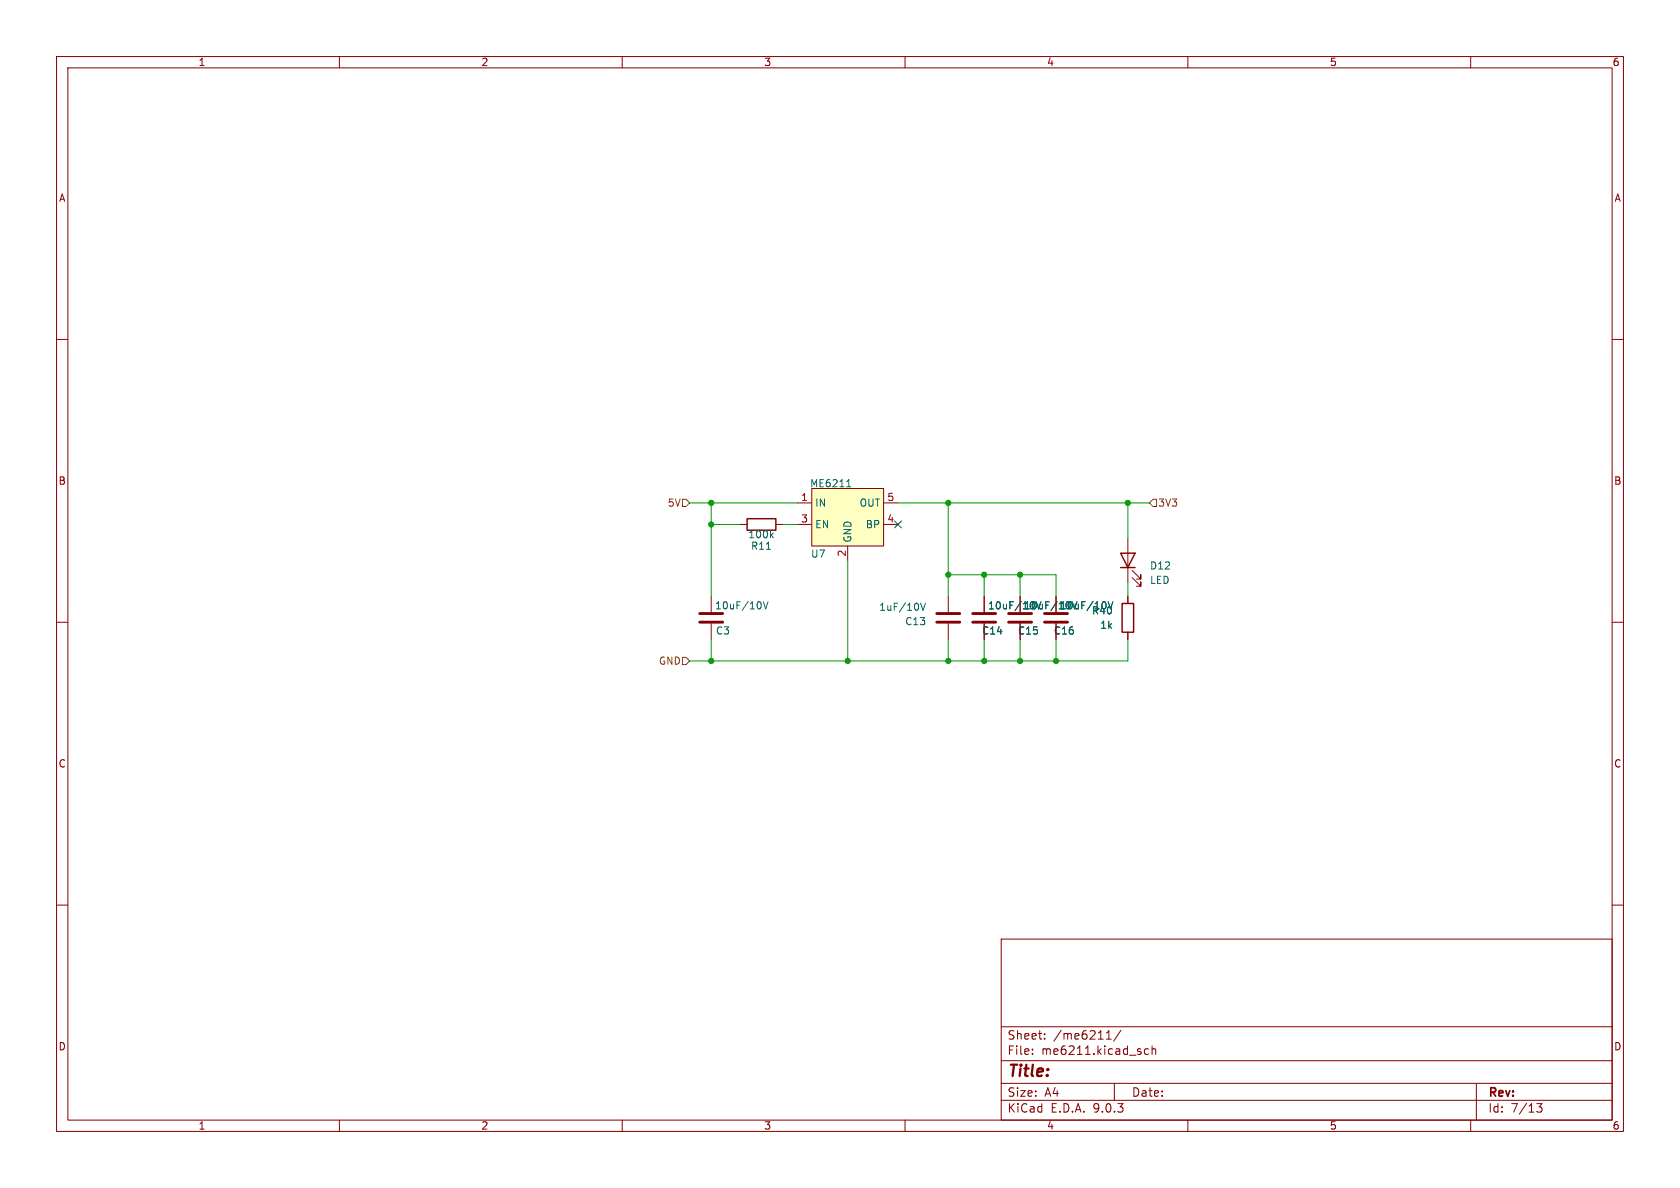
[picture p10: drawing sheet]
<svg xmlns="http://www.w3.org/2000/svg" width="297mm" height="210mm" viewBox="0 0 297 210" stroke-linecap="round" stroke-linejoin="round" font-family="sans-serif">
<g fill="none" stroke="#840000" stroke-width=".18">
<path d="M10 10h277v190h-277zM12 12h273v186h-273zM60 10v2M110 10v2M160 10v2M210 10v2M260 10v2M10 60h2M285 60h2M199.4 95.3v7.6M10 110h2M167.6 105.4v2.8"/>
<path d="M167.6 110.2v2.8M174 105.4v2.8M174 110.2v2.8M180.3 105.4v2.8M180.3 110.2v2.8M186.7 105.4v2.8M186.7 110.2v2.8M199.4 105.4v1.3M199.4 111.8v1.2M200.2 102.1l1.5 1.5v-.7v.7h-.8M200.2 100.8l1.5 1.6v-.8v.8h-.8M285 110h2"/>
<path d="M10 160h2M177 166h108v32h-108zM285 160h2M60 198v2M110 198v2M160 198v2M177 194.5h108M177 191.5h108M177 187.5h108M177 181.5h108M182.5 186.3v.1M182.5 185.5v.1"/>
<path d="M184.7 183.6v.1M184.7 182.8v.1M195.6 183.7h.9M195.6 182.6l.4-.4v1.5M197 191.5v3M198.2 182.1l-1.3 2M203 185.5l-.4-.1-.3 .3v.4l.2 .2h.5M203.7 185.5l.2-.1 .3 .1 .1 .9M203.7 184.9v1.5M210 198v2M260 198v2M261 191.5v6.5"/>
<path d="M271.7 195.1h.9l-.5 .6 .4 .1v.7l-.2 .1-.6-.1"/>
</g>
<path d="M198.1 97.8h2.6l-1.3 2.5zM198.1 100.3h2.6M198.4 106.7h2v5.1h-2z" fill="none" stroke="#840000" stroke-width=".25"/>
<path d="M165.6 110h4.1M165.6 108.5h4.1M172 110h4M172 108.5h4M178.3 110h4.1M178.3 108.5h4.1M184.7 110h4M184.7 108.5h4" fill="none" stroke="#840000" stroke-width=".51"/>
<path d="M162.8 106.6l.4 1.3 .4-1.3M195.5 106.6v.6M195.9 106.4l.4 1.2 .4-1.2" fill="none" stroke="#006464" stroke-width=".18"/>
<path d="M143.5 86.4h12.7v10.1h-12.7z" fill="#ffffc2"/>
<g fill="none" stroke="#840000" stroke-width=".18">
<path d="M130.8 92.7h1.3M137.2 92.7h1.2M141 88.9h2.5M141 92.7h2.5M143.5 86.4h12.7v10.1h-12.7zM149.9 96.5v2.6M156.2 88.9h2.5M156.2 92.7h2.5M125.7 105.4v2.8M125.7 110.2v2.8M174 105.4v2.8M174 110.2v2.8"/>
<path d="M180.3 105.4v2.8M180.3 110.2v2.8M186.7 105.4v2.8M186.7 110.2v2.8M199.4 105.4v1.3M199.4 111.8v1.2"/>
</g>
<path d="M135.5 97.1h.7M136.3 94.6l.4 .5M136.7 94.2l-.5 .5M149.7 86.1h.7M149.9 85l.2-.2v1.3M134.5 106.6v.8M134.9 106.4l.5 1.2 .4-1.2M195.5 106.6v.6M195.9 106.4l.4 1.2 .4-1.2" fill="none" stroke="#006464" stroke-width=".18"/>
<path d="M132.1 91.7h5.1v2h-5.1z" fill="none" stroke="#840000" stroke-width=".25"/>
<path d="M123.7 110h4.1M123.7 108.5h4.1" fill="none" stroke="#840000" stroke-width=".51"/>
<path d="M120.6 88.3h.7l.6 .6-.6 .6h-.7zM203.8 88.3h.7v1.2h-.7l-.6-.6zM120.6 116.2h.7l.6 .6-.6 .7h-.7z" fill="none" stroke="#725600" stroke-width=".18"/>
<g fill="none" stroke="#009600" stroke-width=".18">
<path d="M121.9 88.9h19.1M125.7 92.7h5.1M125.7 88.9v16.5M138.4 92.7h2.6M149.9 99.1v17.7M158.7 88.9h44.5M167.6 88.9v16.5M199.4 88.9v6.4M125.7 113v3.8M167.6 101.6h19.1v3.8M167.6 113v3.8M174 101.6v3.8"/>
<path d="M174 113v3.8M180.3 101.6v3.8M180.3 113v3.8M186.7 113v3.8M199.4 113v3.8h-77.5M199.4 102.9v2.5"/>
</g>
<path d="M158.1 92.1l1.3 1.2M159.4 92.1l-1.3 1.2" fill="none" stroke="#000084" stroke-width=".18"/>
<g fill="#009600" stroke="#009600" stroke-width=".18">
<circle cx="199.4" cy="88.9" r=".46"/>
<circle cx="167.6" cy="88.9" r=".46"/>
<circle cx="180.3" cy="116.8" r=".46"/>
<circle cx="174" cy="116.8" r=".46"/>
<circle cx="180.3" cy="101.6" r=".46"/>
<circle cx="167.6" cy="101.6" r=".46"/>
<circle cx="174" cy="101.6" r=".46"/>
<circle cx="186.7" cy="116.8" r=".46"/>
<circle cx="167.6" cy="116.8" r=".46"/>
<circle cx="149.9" cy="116.8" r=".46"/>
<circle cx="125.7" cy="116.8" r=".46"/>
<circle cx="125.7" cy="88.9" r=".46"/>
<circle cx="125.7" cy="92.7" r=".46"/>
</g>
<text font-size="2.8" fill="#840000" x="178" y="190.9">Title:</text>
<g font-size="2.1" fill="#840000">
<text x="178" y="184">Sheet:</text>
<text x="186.2" y="184">/me6211/</text>
<text x="178" y="186.7">File:</text>
<text x="184.1" y="186.7">me6211.kicad_sch</text>
<text x="178" y="196.9">KiCad</text>
<text x="178" y="194.1">Size:</text>
<text x="184.7" y="194.1">A4</text>
<text x="185.7" y="196.9">E.D.A.</text>
<text x="193.3" y="196.9">9.0.3</text>
<text x="200" y="194.1">Date:</text>
<text x="263" y="194.3">Rev:</text>
<text x="263" y="196.9">Id:</text>
<text x="267.1" y="196.9">7/13</text>
</g>
<g font-size="1.8" fill="#840000">
<text x="35" y="11.9">1</text>
<text x="85" y="11.9">2</text>
<text x="135" y="11.9">3</text>
<text x="185" y="11.9">4</text>
<text x="235" y="11.9">5</text>
<text x="285" y="11.9">6</text>
<text x="10.3" y="35.9">A</text>
<text x="285.3" y="35.9">A</text>
<text x="10.3" y="85.9">B</text>
<text x="285.3" y="85.9">B</text>
<text x="10.3" y="135.9">C</text>
<text x="285.3" y="135.9">C</text>
<text x="10.3" y="185.9">D</text>
<text x="285.3" y="185.9">D</text>
<text x="35" y="199.9">1</text>
<text x="85" y="199.9">2</text>
<text x="135" y="199.9">3</text>
<text x="185" y="199.9">4</text>
<text x="235" y="199.9">5</text>
<text x="285" y="199.9">6</text>
</g>
<g font-size="1.8" fill="#725600">
<text x="118" y="89.8">5V</text>
<text x="204.7" y="89.8">3V3</text>
<text x="116.4" y="117.7">GND</text>
</g>
<g font-size="1.8" fill="#a90000">
<text x="141.5" y="88.6">1</text>
<text x="156.8" y="88.6">5</text>
<text x="141.5" y="92.5">3</text>
<text x="156.8" y="92.5">4</text>
<text x="149.6" y="98.5" transform="rotate(-90 149.6 98.5)">2</text>
</g>
<g font-size="1.8" fill="#006464">
<text x="143.1" y="86.3">ME6211</text>
<text x="144" y="89.8">IN</text>
<text x="151.9" y="89.8">OUT</text>
<text x="132.2" y="95.4">100k</text>
<text x="144" y="93.6">EN</text>
<text x="153" y="93.6">BP</text>
<text x="132.7" y="97.4">R11</text>
<text x="143.3" y="98.8">U7</text>
<text x="150.7" y="96" transform="rotate(-90 150.7 96)">GND</text>
<text x="203.2" y="100.9">D12</text>
<text x="126.3" y="107.9">10uF/10V</text>
<text x="174.6" y="107.9">10uF/10V</text>
<text x="180.9" y="107.9">10uF/10V</text>
<text x="187.3" y="107.9">10uF/10V</text>
<text x="203.2" y="103.4">LED</text>
<text x="126.5" y="112.4">C3</text>
<text x="155.3" y="108.2">1uF/10V</text>
<text x="159.9" y="110.7">C13</text>
<text x="173.5" y="112.4">C14</text>
<text x="179.9" y="112.4">C15</text>
<text x="186.2" y="112.4">C16</text>
<text x="192.9" y="108.8">R40</text>
<text x="194.4" y="111.4">1k</text>
</g>
</svg>
